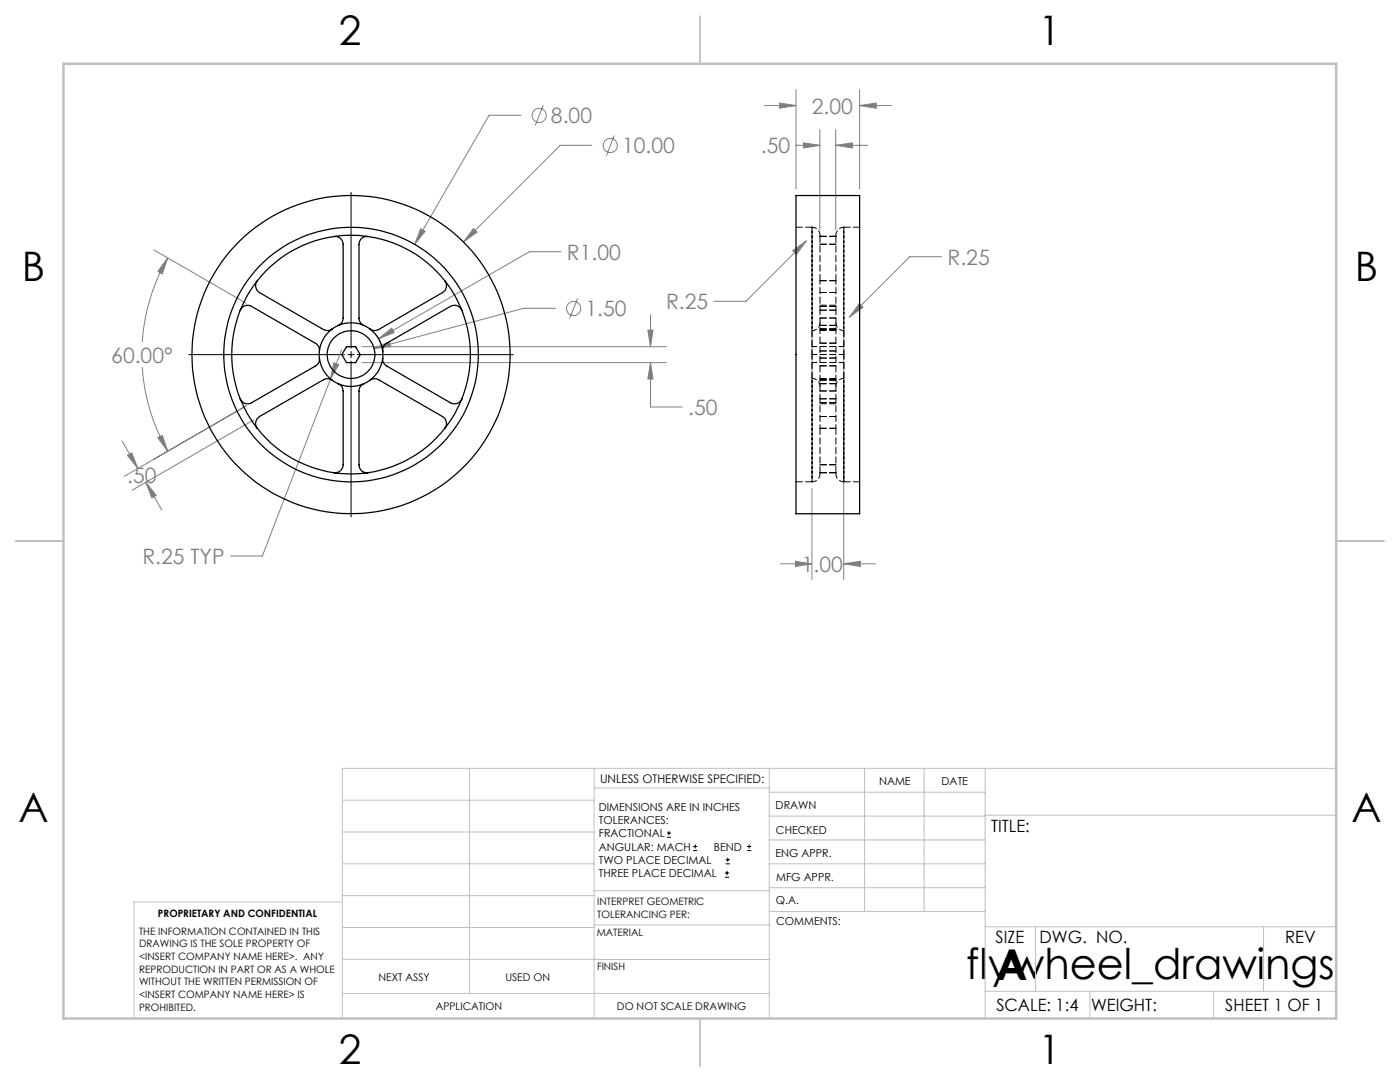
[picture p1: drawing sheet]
<svg xmlns="http://www.w3.org/2000/svg" width="279mm" height="216mm" viewBox="0 0 279 216" stroke-linecap="round" stroke-linejoin="round" font-family="sans-serif">
<g fill="none" stroke="#808080" stroke-width=".2">
<path d="M158.9 17.9v19.8M171.6 17.9v19.8M104 23h-6.4l-14.8 25.8M108.4 21l-1.6 4M118.1 29h-6.3l-19.3 19.3M122.6 27l-1.6 4M152.5 21.1h6.4M155.6 20.6l3.3 .5-3.3 .5zM158.9 29h4.7M160.3 28.5l3.3 .5-3.3 .5zM163.6 25.8v20.1M166.8 29l3.3-.5v1z"/>
<path d="M166.8 29h6.3M166.8 25.8v20.1M171.6 21.1l3.3-.5v1zM171.6 21.1h6.3M30.7 49.9l18.4 10.6M33.5 51.5l-1.1 3.1-.9-.4zM33.5 51.5a38.9 38.9 0 0 0-5.1 16.7M84 45.6l.8 .5-2 2.7zM94.5 45.6l.7 .7-2.7 2zM112 50.2h-6.4l-30 17.4M115.3 59.5l-1.6 4.1M158.2 50l2.7-2-1.9 2.8z"/>
<path d="M160.9 48l-12 12.1h-6.4M187.9 51.2h-6.3l-12.1 12.1M28.4 73.3a38.9 38.9 0 0 0 5.1 16.7M65.9 75.7l-13.5 35.2h-6.4M66.6 72.4l1 .4-1.7 2.9zM68.2 69.7l-2.3 6M72.2 69.2h60.8M72.2 72.4h60.8M74.6 69.5l3.1-1.3 .3 .9zM74.8 66.5a6.3 6.3 0 0 1 1.6 3.9M75.6 67.6l2.6-2.1 .5 .9zM110.8 61.5h-6.3l-29.9 8"/>
<path d="M129.3 65.9h1l-.5 3.3zM129.8 72.4l.5 3.2h-1zM129.8 72.4v8.8h6.4M129.8 62.8v6.4M168.4 76.8v38.9M171.5 60.6l.7 .7-2.7 2zM24.3 88l3.2 5.5M25.4 90.9l.9-.5 1.2 3.1zM29.1 96.2l2.1 2.6-.9 .5zM29.1 96.2l3.2 5.5M31.5 87.3l.9-.4 1.1 3.1zM49.1 81l-24.3 14.1"/>
<path d="M50.7 83.7l-24.3 14.1M162 97.4v18.3M155.7 112.5h6.3M158.8 112l3.2 .5-3.2 .5zM168.4 112.5l3.3-.5v1zM168.4 112.5h6.3"/>
<circle cx="107.6" cy="23" r="1.41"/>
<circle cx="121.8" cy="29" r="1.41"/>
<circle cx="114.5" cy="61.6" r="1.42"/>
</g>
<g fill="none" stroke="#000" stroke-width=".2">
<path d="M70.1 38.4v31.1M37.7 70.8h31.1M69.4 70.8h1.3M70.1 70.1v1.3M70.1 72v31.2M71.3 70.8h31.1M133.1 167.1h.8M133.1 166.2h.8M133.5 165.8v.9M138.3 169.7h.8M138.3 168.9h.8M138.7 168.5v.8"/>
<path d="M144.7 175h.8M144.7 174.2h.8M144.8 172.4h.9M144.8 171.6h.9M145.1 173.8v.8M145.2 171.1v.9M149.1 169.7h.8M149.1 168.9h.8M149.5 168.5v.8"/>
</g>
<g fill="none" stroke="#c0c0c0" stroke-width=".2">
<path d="M68.3 159.7h50.3M93.7 153.3v44.9M118.6 153.3v49.9M118.6 157.2h34.9M153.5 153.3v49.9M153.5 158.1h43.1M172.5 153.3v28.6M184.4 153.3v28.6M196.6 153.3v49.9M266.7 153.3h-198.4v49.9M68.3 178.7h50.3M68.3 172.4h50.3"/>
<path d="M68.3 166h50.3M68.3 180h-41.6v23.2M118.6 177.7h35M153.5 167.6h43.1M153.5 162.8h43.1M153.5 172.4h43.1M153.5 177.1h43.1M196.6 162.7h70.1M68.3 198.2h85.2M68.3 191.4l85.2 .1M68.3 185.1h50.3M118.6 184.6h35"/>
<path d="M153.6 181.9h43M196.6 197.8h70.1M196.6 184.9h70.1M206.7 184.9v12.9M217.5 197.8v5.4M242.2 197.8v5.4M252.2 184.9v12.9"/>
</g>
<path d="M139.7 3.2v9.5M3.1 107.9h9.6M266.7 107.9h9.5M139.7 203.2v9.6" fill="none" stroke="#c0c0c0" stroke-width=".25"/>
<path d="M12.7 12.7h254v190.5h-254z" fill="none" stroke="#c0c0c0" stroke-width=".5"/>
<path d="M94.5 45.6l-2 2.7 2.7-2zM84 45.6l-1.2 3.2 2-2.7zM75.6 67.6l3.1-1.2-.5-.9zM74.6 69.5l3.4-.4-.3-.9zM25.4 90.9l.9-.5 1.2 3.1zM29.1 96.2l2.1 2.6-.9 .5zM33.5 51.5l-1.1 3.1-.9-.4zM31.5 87.3l.9-.4 1.1 3.1zM66.6 72.4l-.7 3.3 1.7-2.9zM129.3 65.9h1l-.5 3.3zM129.8 72.4l.5 3.2h-1zM171.6 21.1l3.3-.5v1zM155.6 20.6l3.3 .5-3.3 .5zM158.2 50l.8 .8 1.9-2.8zM171.5 60.6l-2 2.7 2.7-2zM166.8 29l3.3-.5v1zM160.3 28.5l3.3 .5-3.3 .5zM168.4 112.5l3.3-.5v1zM158.8 112l3.2 .5-3.2 .5z" fill="#808080"/>
<g fill="none" stroke="#000" stroke-width=".25">
<path d="M158.9 39h12.7v63.5h-12.7zM51.4 56a22.4 22.4 0 0 0-3.5 5.9M51.4 56a1.61 1.61 0 0 0 .4 2.4l12.8 7.4a1.55 1.55 0 0 0 1.7-.1M66.7 47.2a23.3 23.3 0 0 1 6.7 0M66.7 47.2a23.5 23.5 0 0 0-15.3 8.8M66.7 47.2a1.58 1.58 0 0 1 1.8 1.6v14.7a1.58 1.58 0 0 1-1 1.4M73.4 47.2a23.7 23.7 0 0 1 15.4 8.8M73.4 47.2a1.54 1.54 0 0 0-1.8 1.6v14.7a1.58 1.58 0 0 0 1 1.4M88.8 56a22.4 22.4 0 0 1 3.4 5.9M88.8 56a1.59 1.59 0 0 1-.5 2.4l-12.7 7.4a1.55 1.55 0 0 1-1.8-.1M47.9 61.9a23.9 23.9 0 0 0 0 17.7M47.9 79.6a22.4 22.4 0 0 0 3.5 5.9"/>
<path d="M47.9 61.9a1.56 1.56 0 0 1 2.3-.8l12.8 7.4a1.47 1.47 0 0 1 .7 1.6M63.7 71.5a6.4 6.4 0 0 0 2.6 4.4M63.7 70.1v1.4M63.7 71.5a1.54 1.54 0 0 1-.7 1.5l-12.8 7.4a1.56 1.56 0 0 1-2.3-.8M66.3 75.9l1.2 .7M66.3 65.7a6.4 6.4 0 0 0-2.6 4.4M66.3 75.9a1.55 1.55 0 0 0-1.7-.1l-12.8 7.3a1.61 1.61 0 0 0-.4 2.4M67.5 64.9a6.4 6.4 0 0 1 5.1 0M67.5 76.6a6.4 6.4 0 0 0 5.1 0M67.5 64.9l-1.2 .8M67.5 76.6a1.48 1.48 0 0 1 1 1.4v14.7a1.63 1.63 0 0 1-1.8 1.6M69.1 69.2h1.9l.9 1.6-.9 1.6h-1.9l-.9-1.6z"/>
<path d="M72.6 64.9l1.2 .8M72.6 76.6a1.48 1.48 0 0 0-1 1.4v14.7a1.58 1.58 0 0 0 1.8 1.6M73.8 65.7a6.4 6.4 0 0 1 2.6 4.4M73.8 75.9l-1.2 .7M73.8 75.9a1.55 1.55 0 0 1 1.8-.1l12.7 7.3a1.59 1.59 0 0 1 .5 2.4M76.4 70.1v1.4M76.4 71.5a6.4 6.4 0 0 1-2.6 4.4M76.4 71.5a1.54 1.54 0 0 0 .8 1.5l12.7 7.4a1.58 1.58 0 0 0 2.3-.8M92.2 79.6a22.4 22.4 0 0 1-3.4 5.9M92.2 61.9a23.9 23.9 0 0 1 0 17.7M92.2 61.9a1.58 1.58 0 0 0-2.3-.8l-12.7 7.4a1.47 1.47 0 0 0-.8 1.6M51.4 85.5a23.7 23.7 0 0 0 15.3 8.8"/>
<path d="M66.7 94.3a23.3 23.3 0 0 0 6.7 0M88.8 85.5a24 24 0 0 1-15.4 8.8"/>
<circle cx="70.1" cy="70.7" r="25.4"/>
<circle cx="70.1" cy="70.7" r="4.8"/>
<circle cx="70.1" cy="70.7" r="31.7"/>
</g>
<g fill="none" stroke="#000" stroke-width=".2" stroke-dasharray="1.3 .6">
<path d="M162.1 45.3h-3.2M163.6 56v-8.8M163.6 47.2v-.3M163.6 58.4h3.2M163.6 47.2h3.2M163.6 48.7h3.2M163.6 56h3.2M166.8 46.9v.3M166.8 56v-8.8M166.8 56h-3.2M166.8 48.7h-3.2M166.8 47.2h-3.2"/>
<path d="M166.8 58.4h-3.2M171.6 45.3h-3.2M163.6 61.9h3.2M163.6 68.5h3.2M163.6 71.4h3.2M163.6 75.7h3.2M163.6 65.6h3.2M163.6 76.6h3.2M163.6 63.5h3.2M163.6 78h3.2M163.6 64.9h3.2M163.6 75.8h3.2"/>
<path d="M163.6 65.7h3.2M163.6 70h3.2M163.6 73h3.2M163.6 79.6h3.2M163.6 61.1h3.2M163.6 65.9h3.2M166.8 79.6h-3.2M166.8 61.1h-3.2M166.8 73h-3.2M166.8 70h-3.2M166.8 75.8h-3.2M166.8 65.7h-3.2"/>
<path d="M166.8 64.9h-3.2M166.8 78h-3.2M166.8 63.5h-3.2M166.8 76.6h-3.2M166.8 75.7h-3.2M166.8 65.6h-3.2M166.8 71.4h-3.2M166.8 68.5h-3.2M166.8 61.9h-3.2M166.8 60.9h-3.2M166.8 75.5h-3.2M158.9 96.1h3.2"/>
<path d="M163.6 94.6v-.3M163.6 94.3v-8.8M163.6 80.4h3.2M163.6 85.5h3.2M163.6 92.7h3.2M163.6 94.3h3.2M163.6 83.1h3.2M163.6 80.6h3.2M166.8 94.3v-8.8M166.8 94.6v-.3M166.8 83.1h-3.2M166.8 94.3h-3.2"/>
<path d="M166.8 92.7h-3.2M166.8 85.5h-3.2M166.8 80.4h-3.2M168.4 96.1h3.2"/>
</g>
<path d="M162.1 70.7v25.4v-20.6M162.1 66v-20.7v25.4M163.6 61.9v-5.9M166.8 61.9v-5.9M168.4 70.7v-25.4v20.7M168.4 75.5v20.6v-25.4M163.6 85.5v-5.9M166.8 85.5v-5.9" fill="none" stroke="#000" stroke-width=".2" stroke-dasharray="1.3 .6" stroke-dashoffset=".5"/>
<path d="M163.6 79.6v-17.7M166.8 79.6v-17.7" fill="none" stroke="#000" stroke-width=".2" stroke-dasharray="1.3 .6" stroke-dashoffset=".4"/>
<path d="M162.1 70.7v-4.7M162.1 75.5v-4.8M168.4 70.7v-4.7M168.4 75.5v-4.8" fill="none" stroke="#000" stroke-width=".2" stroke-dasharray="1.3 .6" stroke-dashoffset=".2"/>
<path d="M163.6 46.9a1.59 1.59 0 0 0-1.5-1.6M168.4 45.3a1.59 1.59 0 0 0-1.6 1.6M162.1 75.5a1.59 1.59 0 0 1 1.5 1.6M163.6 64.4a1.59 1.59 0 0 1-1.5 1.6M166.8 77.1a1.59 1.59 0 0 1 1.6-1.6M168.4 70.7h-6.3M168.4 72.3h-6.3M168.4 69.2h-6.3M168.4 66a1.59 1.59 0 0 1-1.6-1.6M162.1 96.1a1.59 1.59 0 0 0 1.5-1.5M166.8 94.6a1.59 1.59 0 0 0 1.6 1.5" fill="none" stroke="#000" stroke-width=".2" stroke-dasharray="1.3 .6" stroke-dashoffset=".3"/>
<g font-size="8.5">
<text x="192.8" y="195.4">flywheel_drawings</text>
<text x="198.9" y="195.5">A</text>
</g>
<g font-size="8.1">
<text x="67.6" y="8.9">2</text>
<text x="207.3" y="8.9">1</text>
<text x="4.4" y="56.2">B</text>
<text x="270.4" y="56.2">B</text>
<text x="3.7" y="164.1">A</text>
<text x="269.7" y="164.1">A</text>
<text x="67.6" y="212.4">2</text>
<text x="207.3" y="212.4">1</text>
</g>
<g font-size="4.2" fill="#808080">
<text x="162" y="22.6">2.00</text>
<text x="110" y="24.6">8.00</text>
<text x="124.1" y="30.6">10.00</text>
<text x="151.8" y="30.6">.50</text>
<text x="113.1" y="51.8">R1.00</text>
<text x="189.1" y="52.8">R.25</text>
<text x="116.8" y="63.1">1.50</text>
<text x="132.9" y="61.7">R.25</text>
<text x="22.2" y="72.3">60.00°</text>
<text x="137.4" y="82.8">.50</text>
<text x="25.4" y="96.4">.50</text>
<text x="28.4" y="112.5">R.25 TYP</text>
<text x="160" y="114.1">1.00</text>
</g>
<g font-size="3.4">
<text x="197.8" y="166">TITLE:</text>
<text x="198.7" y="188.1">SIZE</text>
<text x="207.5" y="188.1">DWG. NO.</text>
<text x="256.5" y="188.2">REV</text>
<text x="198.8" y="201.7">SCALE: 1:4</text>
<text x="217.7" y="201.8">WEIGHT:</text>
<text x="244.5" y="201.7">SHEET 1 OF 1</text>
</g>
<text font-size="2.4" x="119.8" y="156.2">UNLESS OTHERWISE SPECIFIED:</text>
<g font-size="2.2">
<text x="119.5" y="161.8">DIMENSIONS ARE IN INCHES</text>
<text x="154.8" y="161.4">DRAWN</text>
<text x="175.4" y="156.6">NAME</text>
<text x="187.9" y="156.7">DATE</text>
<text x="119.5" y="164.4">TOLERANCES:</text>
<text x="119.5" y="167.1">FRACTIONAL</text>
<text x="154.9" y="166.3">CHECKED</text>
<text x="119.5" y="169.7">ANGULAR: MACH</text>
<text x="119.5" y="172.4">TWO PLACE DECIMAL</text>
<text x="142.5" y="169.7">BEND</text>
<text x="154.8" y="171">ENG APPR.</text>
<text x="119.5" y="175">THREE PLACE DECIMAL</text>
<text x="154.9" y="175.7">MFG APPR.</text>
<text x="154.9" y="180.4">Q.A.</text>
<text x="154.9" y="184.6">COMMENTS:</text>
</g>
<g font-size="2.1">
<text x="75.5" y="195.7">NEXT ASSY</text>
<text x="100.9" y="195.7">USED ON</text>
<text x="86.9" y="201.5">APPLICATION</text>
<text x="123.1" y="201.6">DO NOT SCALE DRAWING</text>
</g>
<g font-size="2">
<text x="31.5" y="182.9">PROPRIETARY AND CONFIDENTIAL</text>
<text x="119.2" y="180.6">INTERPRET GEOMETRIC</text>
<text x="119.2" y="183.1">TOLERANCING PER:</text>
<text x="27.8" y="186.5">THE INFORMATION CONTAINED IN THIS</text>
<text x="27.8" y="189">DRAWING IS THE SOLE PROPERTY OF</text>
<text x="27.8" y="191.6">&lt;INSERT COMPANY NAME HERE&gt;. ANY</text>
<text x="119.1" y="186.7">MATERIAL</text>
<text x="27.8" y="194.1">REPRODUCTION IN PART OR AS A WHOLE</text>
<text x="27.8" y="196.6">WITHOUT THE WRITTEN PERMISSION OF</text>
<text x="119.1" y="193.5">FINISH</text>
<text x="27.8" y="199.1">&lt;INSERT COMPANY NAME HERE&gt; IS</text>
<text x="27.8" y="201.7">PROHIBITED.</text>
</g>
</svg>
